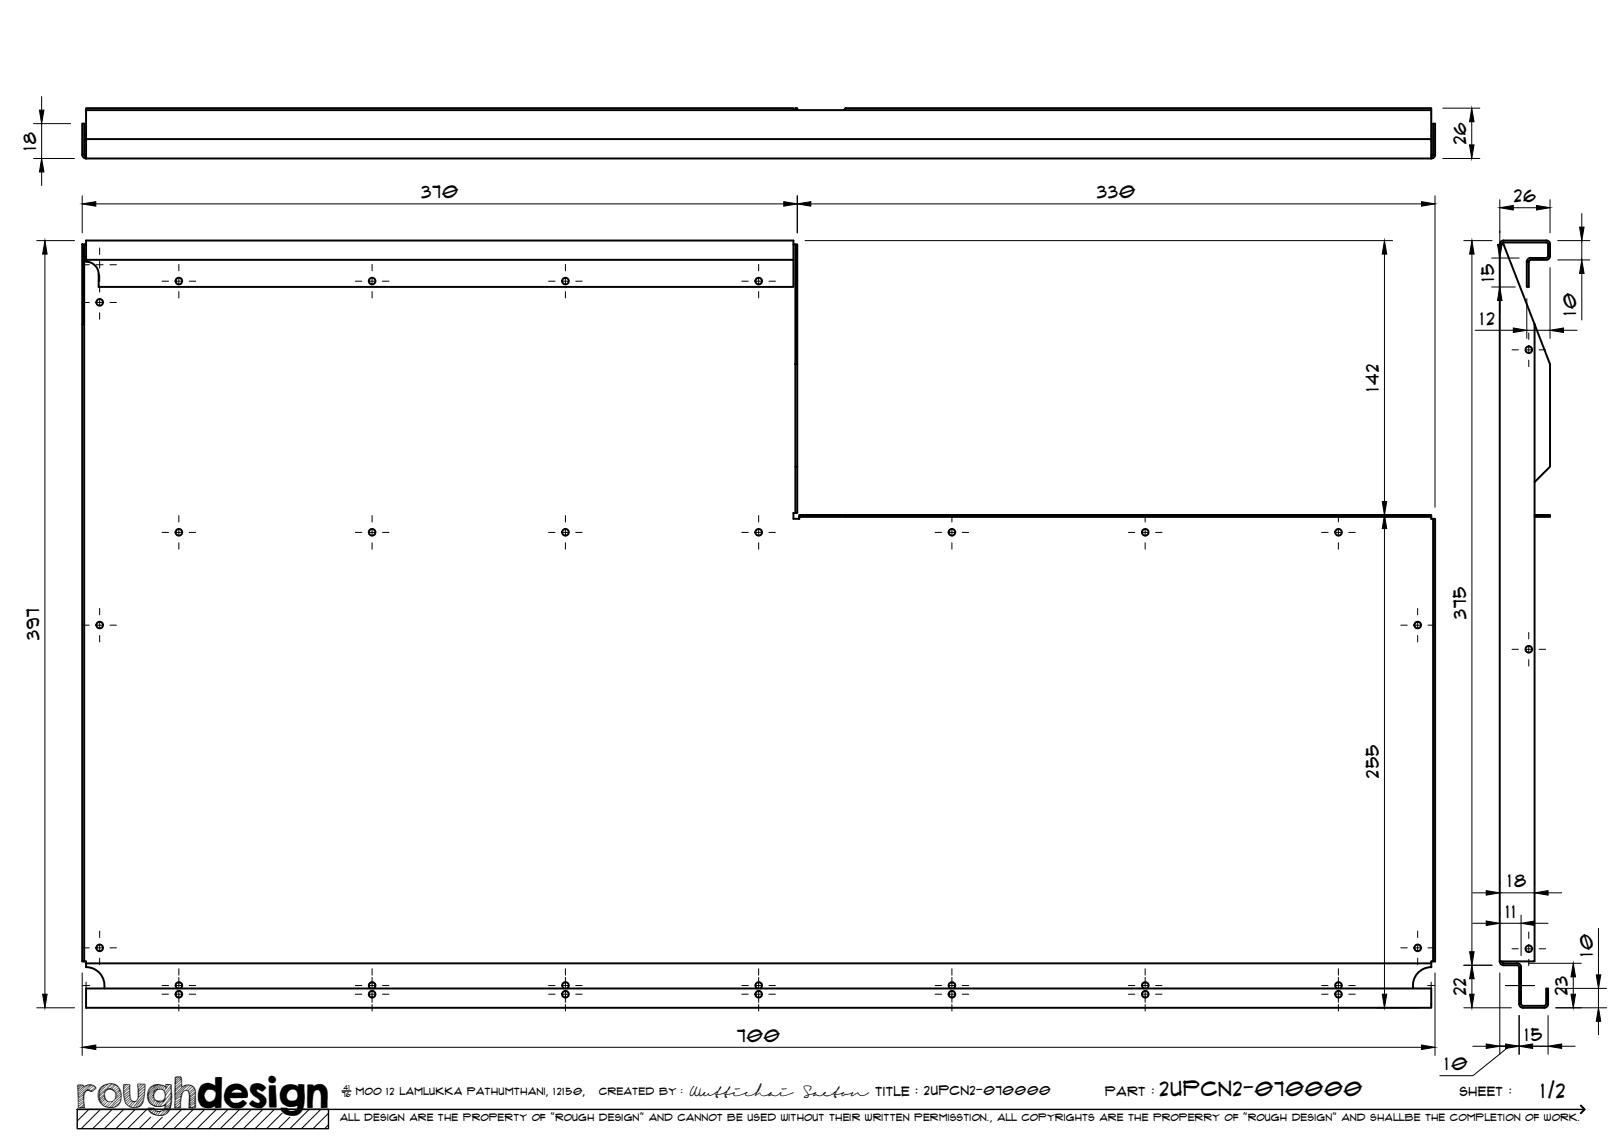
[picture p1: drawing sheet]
<svg xmlns="http://www.w3.org/2000/svg" width="420mm" height="297mm" viewBox="0 0 420 297" stroke-linecap="round" stroke-linejoin="round" font-family="sans-serif">
<!-- layer: Visible -->
<g fill="none" stroke="#000" stroke-width=".51">
<path d="M22.3 28.5v-.5h183v.5M22.3 36v5M22.3 28.5h348v7.5M22.3 28.5v7.5M22.3 36h348M205.8 28.5v-.5h.5v.5M218.3 28.5l.5-.5h151.5v.5M370.3 36v5M21.3 40a1.01 1.01 0 0 0 1 1M21.3 40v-8h.5v8M21.8 40l.2 .4 .3 .1M22.3 41h348"/>
<path d="M370.8 40v-8h.5v8M370.8 40l-.2 .4-.3 .1M371.3 40a1.01 1.01 0 0 1-1 1M21.3 63.2h.5v20.7h-.5zM21.8 63.2h.5M22.3 63.2v-1h183v12h-179.8v-3.2a3.2 3.2 0 0 0-3.2-3.3v-.5h183M22.3 63.2v4M205.3 63.2h.5M205.8 63.2h.5v31h-.5zM395 67.7v6.5h.5v-6.5M395 67.7h.5M400.5 63.2v3"/>
<path d="M400.5 63.2l-.2-.4-.3-.1h-11l-.4 .3-.1 .2M400.5 66.2l-.2 .5h-.3h-4a.97 .97 0 0 0-1 1M401 63.2v3a1.01 1.01 0 0 1-1 1h-4l-.4 .3-.1 .2M401 63.2a1.01 1.01 0 0 0-1-1h-11a.97 .97 0 0 0-1 1M21.3 83.9v164.9h.5M21.8 83.9v164.9M205.8 94.2v38.5M206.3 94.2v26.5M397 83.9v164.9h-9M205.8 132.7h-.5v1.5h1.5v-.5M205.8 120.7h.5v12h-.5M206.8 133.3h12v.4h-12z"/>
<path d="M218.8 133.3h151.5v.4M218.8 133.7h151.5M370.3 133.7v.5h1v114.6h-.5v-114.6M397 124.7l4-4v-26.5l-12-31h-1v185.6M397 133.3h4v.4h-4M21.8 248.8h.5v.5M22.3 249.3v.9a4.8 4.8 0 0 1 4.7 5.5M22.3 255.8h348v5h-348zM46.7 255.7a.86 .86 0 0 0 .2-1.3 .86 .86 0 0 0-1.3 0 .86 .86 0 0 0 .3 1.3M96.7 255.7a.86 .86 0 0 0 .2-1.3 .86 .86 0 0 0-1.3 0 .86 .86 0 0 0 .3 1.3M146.7 255.7a.86 .86 0 0 0 .3-1.3 .86 .86 0 0 0-1.4 0 .86 .86 0 0 0 .3 1.3M196.7 255.7a.86 .86 0 0 0 .3-1.3 .86 .86 0 0 0-1.4 0 .86 .86 0 0 0 .3 1.3"/>
<path d="M246.7 255.7a.86 .86 0 0 0 .2-1.3 .86 .86 0 0 0-1.3 0 .86 .86 0 0 0 .3 1.3M296.7 255.7a.86 .86 0 0 0 .3-1.3 .86 .86 0 0 0-1.4 0 .86 .86 0 0 0 .3 1.3M346.7 255.7a.86 .86 0 0 0 .3-1.3 .86 .86 0 0 0-1.4 0 .86 .86 0 0 0 .3 1.3M370.3 249.3v.9a4.8 4.8 0 0 0-4.7 5.5M370.8 248.8h-.5v.5h-348M388 248.7a1.01 1.01 0 0 0 1 1.1h3.5h.3l.2 .4M388.5 248.7l.5 .6 3.5-.1a1.01 1.01 0 0 1 1 1M393 250.3h.5v9.5h-.5zM393.5 259.8l.5 .5 5.8-.1 .2-.4v-4h.5v4M400.5 259.8a1.01 1.01 0 0 1-1 1h-5.5a1.01 1.01 0 0 1-1-1"/>
<circle cx="25.8" cy="78.2" r=".86"/>
<circle cx="46.3" cy="72.7" r=".86"/>
<circle cx="96.3" cy="72.7" r=".86"/>
<circle cx="146.3" cy="72.7" r=".86"/>
<circle cx="196.3" cy="72.7" r=".86"/>
<circle cx="395.5" cy="90.5" r=".86"/>
<circle cx="46.3" cy="137.7" r=".86"/>
<circle cx="96.3" cy="137.7" r=".86"/>
<circle cx="146.3" cy="137.7" r=".86"/>
<circle cx="196.3" cy="137.7" r=".86"/>
<circle cx="246.3" cy="137.7" r=".86"/>
<circle cx="296.3" cy="137.7" r=".86"/>
<circle cx="346.3" cy="137.7" r=".86"/>
<circle cx="25.8" cy="161.7" r=".86"/>
<circle cx="366.8" cy="161.7" r=".86"/>
<circle cx="395.5" cy="168" r=".86"/>
<circle cx="25.8" cy="245.3" r=".86"/>
<circle cx="46.3" cy="257.3" r=".86"/>
<circle cx="96.3" cy="257.3" r=".86"/>
<circle cx="146.3" cy="257.3" r=".86"/>
<circle cx="196.3" cy="257.3" r=".86"/>
<circle cx="246.3" cy="257.3" r=".86"/>
<circle cx="296.3" cy="257.3" r=".86"/>
<circle cx="346.3" cy="257.3" r=".86"/>
<circle cx="366.8" cy="245.3" r=".86"/>
<circle cx="395.5" cy="245.5" r=".86"/>
</g>
<!-- layer: TitleBlock -->
<path d="M20 287h65v5h-65zM20 287h390M88.5 282.3h2.3" fill="none" stroke="#000" stroke-width=".36"/>
<path d="M409 286.1l1 .9-1 1" fill="none" stroke="#000" stroke-width=".51"/>
<g fill="none" stroke="#000" stroke-width=".26">
<path d="M23 287l-3 3.1M26 287l-5 5M29 287l-5 5M32 287l-5 5M35 287l-5 5M38 287l-5 5M39 289.1l-3 2.9M42 289.1l-3 2.9M47 287l-5 5M50 287l-5 5M53 287l-5 5M56 287l-5 5"/>
<path d="M59 287l-5 5M62 287l-5 5M65 287l-5 5M68 287l-5 5M71 287l-5 5M73 288l-4 4M75 289.1l-3 2.9M80 287l-5 5M83 287l-5 5M85 288l-4 4M85 291l-1 1"/>
</g>
<!-- layer: Smart Centers -->
<g fill="none" stroke="#000" stroke-width=".26">
<path d="M21.4 78.3h1.7M21.4 68.5h1.7M24.9 78.3h1.8M24.9 68.5h1.8M25.8 64.2v1.6M25.8 67.6v1.8M25.8 71.2v1.7M25.8 73.9v1.7M25.8 77.4v1.7M28.4 78.3h1.7M28.4 68.5h1.7M41.9 72.8h1.7"/>
<path d="M45.4 72.8h1.8M46.3 68.4v1.7M46.3 71.9v1.7M46.3 75.4v1.7M49 72.8h1.6M91.9 72.8h1.7M95.4 72.8h1.8M96.3 68.4v1.7M96.3 71.9v1.7M96.3 75.4v1.7M99 72.8h1.6M141.9 72.8h1.7"/>
<path d="M145.4 72.8h1.8M146.3 68.4v1.7M146.3 71.9v1.7M146.3 75.4v1.7M148.9 72.8h1.7M191.9 72.8h1.7M195.4 72.8h1.8M196.3 68.4v1.7M196.3 71.9v1.7M196.3 75.4v1.7M198.9 72.8h1.7M25.8 80.9v1.7"/>
<path d="M391.2 90.5h1.6M394.6 90.5h1.8M395.5 86.2v1.6M395.5 89.6v1.8M395.5 93.2v1.7M398.2 90.5h1.7M41.9 137.8h1.7M45.4 137.8h1.8M46.3 133.4v1.7M46.3 136.9v1.7M49 137.8h1.6M91.9 137.8h1.7"/>
<path d="M95.4 137.8h1.8M96.3 133.4v1.7M96.3 136.9v1.7M99 137.8h1.6M141.9 137.8h1.7M145.4 137.8h1.8M146.3 133.4v1.7M146.3 136.9v1.7M148.9 137.8h1.7M191.9 137.8h1.7M195.4 137.8h1.8M196.3 133.4v1.7"/>
<path d="M196.3 136.9v1.7M198.9 137.8h1.7M241.9 137.8h1.7M245.4 137.8h1.8M246.3 133.4v1.7M246.3 136.9v1.7M248.9 137.8h1.7M291.9 137.8h1.7M295.4 137.8h1.8M296.3 133.4v1.7M296.3 136.9v1.7M299 137.8h1.6"/>
<path d="M341.9 137.8h1.7M345.4 137.8h1.8M346.3 133.4v1.7M346.3 136.9v1.7M349 137.8h1.6M25.8 157.4v1.7M46.3 140.4v1.7M96.3 140.4v1.7M146.3 140.4v1.7M196.3 140.4v1.7M246.3 140.4v1.7M296.3 140.4v1.7"/>
<path d="M346.3 140.4v1.7M366.8 157.4v1.7M21.4 161.8h1.7M24.9 161.8h1.8M25.8 160.9v1.8M25.8 164.4v1.7M28.4 161.8h1.7M362.4 161.8h1.7M365.9 161.8h1.8M366.8 160.9v1.8M366.8 164.4v1.7M369.4 161.8h1.7"/>
<path d="M391.2 168h1.6M394.6 168h1.8M395.5 163.6v1.7M395.5 167.1v1.8M395.5 170.7v1.6M398.2 168h1.7M21.4 255h1.8M21.4 245.2h1.7M22.3 254.1v1.8M24.9 245.2h1.8M25.8 240.9v1.7M25.8 244.4v1.7"/>
<path d="M25.8 247.9v1.7M28.4 245.2h1.7M41.9 255h1.7M41.9 257.2h1.7M45.4 255h1.8M45.4 257.2h1.8M46.3 250.6v1.7M46.3 252.9v3M46.3 256.4v2.9M46.3 259.9v1.7M49 255h1.6M49 257.2h1.6"/>
<path d="M91.9 255h1.7M91.9 257.2h1.7M95.4 255h1.8M95.4 257.2h1.8M96.3 250.6v1.7M96.3 252.9v3M96.3 256.4v2.9M96.3 259.9v1.7M99 255h1.6M99 257.2h1.6M141.9 255h1.7M141.9 257.2h1.7"/>
<path d="M145.4 255h1.8M145.4 257.2h1.8M146.3 250.6v1.7M146.3 252.9v3M146.3 256.4v2.9M146.3 259.9v1.7M148.9 255h1.7M148.9 257.2h1.7M191.9 255h1.7M191.9 257.2h1.7M195.4 255h1.8M195.4 257.2h1.8"/>
<path d="M196.3 250.6v1.7M196.3 252.9v3M196.3 256.4v2.9M196.3 259.9v1.7M198.9 255h1.7M198.9 257.2h1.7M241.9 255h1.7M241.9 257.2h1.7M245.4 255h1.8M245.4 257.2h1.8M246.3 250.6v1.7M246.3 252.9v3"/>
<path d="M246.3 256.4v2.9M246.3 259.9v1.7M248.9 255h1.7M248.9 257.2h1.7M291.9 255h1.7M291.9 257.2h1.7M295.4 255h1.8M295.4 257.2h1.8M296.3 250.6v1.7M296.3 252.9v3M296.3 256.4v2.9M296.3 259.9v1.7"/>
<path d="M299 255h1.6M299 257.2h1.6M341.9 255h1.7M341.9 257.2h1.7M345.4 255h1.8M345.4 257.2h1.8M346.3 250.6v1.7M346.3 252.9v3M346.3 256.4v2.9M346.3 259.9v1.7M349 255h1.6M349 257.2h1.6"/>
<path d="M362.4 245.2h1.7M365.9 245.2h1.8M366.8 240.9v1.7M366.8 244.4v1.7M366.8 247.9v1.7M369.4 255h1.8M369.4 245.2h1.7M370.3 254.1v1.8M389.5 255h7.5zM389.5 255h7.5M391.2 245.5h1.6M394.6 245.5h1.8"/>
<path d="M395.5 241.2v1.6M395.5 244.6v1.8M395.5 248.2v1.7M398.2 245.5h1.7"/>
</g>
<!-- layer: FD_Dimensions -->
<g fill="none" stroke="#000" stroke-width=".26">
<path d="M8.7 32h9.6M10.8 25v3.5M10.8 32v9M373.3 28h9.6M380.8 31.5v6M8.7 41h10.6M10.8 44.5v3.5M21.3 50.7v9.5M24.8 52.8h178M206.3 50.7v9.5M209.8 52.8h158M371.3 50.7v80.6"/>
<path d="M373.3 41h9.6M388 51.7v11.6M391.5 53.7h6M401 51.7v8.5M409.2 55.3v3.5M9.5 62.3h9.8M11.6 65.8v191.4M208.3 62.3h152M358.2 65.8v64M378.7 62.3h7.3M380.8 65.8v180.5M385.9 66.8h7.1"/>
<path d="M385.9 74.3h6.1M388 66.8v7.5M388 77.8v3.5M395 77.3v10.3M401 69.3v18.3M403 62.3h8.3M403 67.3h8.3M409.2 62.3v5M409.2 70.8v12M381.7 85.5h9.8M395 85.5h6M404.5 85.5h3.5"/>
<path d="M358.2 136.8v120.4M360.3 133.3h.9M381 238.9h3.5M381 231h3.5M388 228v.9M388 235.9v.9M388 238.9h5.5M388 231h9M393.5 236.8v10.5M397 238.9h3.5M397 228v.9M400.5 231h3.5"/>
<path d="M21.3 251.7v21.4M371.3 251.7v21.4M378.7 249.8h7.3M380.8 253.2v4M388 251.7v21.1M395.5 249.2h13.6M403.5 255.7h12.2M407 252.8v4.4M413.6 240.2v12.1M413.6 255.7v5.1M9.5 260.8h9.8M24.8 271h343"/>
<path d="M356.1 260.8h11.2M378.7 260.8h12.3M381 270.7h3.5M386 270.7h3.5M390.5 270.7l-9.4 7.6h-8.6M393 270.7h-5h5M393 262.7v10.1M393 270.7h7.5M400.5 262.7v10.1M402.5 260.8h13.2M404 270.7h3.5M413.6 264.3v3.4"/>
</g>
<g fill="#000" stroke="#000" stroke-width=".26">
<path d="M10.2 28.5h1.2l-.6 3.5zM380.2 37.5h1.2l-.6 3.5zM380.8 28l.6 3.5h-1.2zM10.8 41l.6 3.5h-1.2zM21.3 52.8l3.5-.6v1.1zM202.8 52.2l3.5 .6-3.5 .5zM206.3 52.8l3.5-.6v1.1zM367.8 52.2l3.5 .6-3.5 .5zM388 53.7l3.5-.5v1.1zM397.5 53.2l3.5 .5-3.5 .6zM408.7 58.8h1.1l-.6 3.5zM11.6 62.3l.6 3.5h-1.2z"/>
<path d="M358.2 62.3l.6 3.5h-1.2zM380.8 62.3l.6 3.5h-1.2zM387.4 63.3h1.2l-.6 3.5zM388 74.3l.6 3.5h-1.2zM409.2 67.3l.6 3.5h-1.1zM391.5 84.9l3.5 .6-3.5 .5zM401 85.5l3.5-.6v1.1zM357.6 129.8h1.2l-.6 3.5zM358.2 133.3l.6 3.5h-1.2zM384.5 238.3l3.5 .6-3.5 .6zM384.5 230.4l3.5 .6-3.5 .6zM393.5 238.9l3.5-.6v1.2z"/>
<path d="M397 231l3.5-.6v1.2zM11 257.2h1.2l-.6 3.6zM357.6 257.2h1.2l-.6 3.6zM380.2 257.2h1.2l-.6 3.6zM380.8 249.8l.6 3.4h-1.2zM380.2 246.3h1.2l-.6 3.5zM406.4 257.2h1.2l-.6 3.6zM407 249.2l.6 3.6h-1.2zM413 252.3h1.1l-.5 3.4zM21.3 271l3.5-.6v1.2zM367.8 270.4l3.5 .6-3.5 .6zM384.5 270.1l3.5 .6-3.5 .6z"/>
<path d="M389.5 270.1l3.5 .6-3.5 .6zM393 270.7l3.5-.6v1.2zM400.5 270.7l3.5-.6v1.2zM413.6 260.8l.5 3.5h-1.1z"/>
</g>
<text font-size="9.7" x="19.9" y="286.8">roughdesign</text>
<g font-size="5.3">
<text x="300.1" y="283.6">2UPCN2-070000</text>
<text x="398.7" y="284">1/2</text>
</g>
<g font-size="4.6">
<text x="9.3" y="38.8" transform="rotate(-90 9.3 38.8)">18</text>
<text x="379.3" y="37.3" transform="rotate(-90 379.3 37.3)">26</text>
<text x="109" y="51.3">370</text>
<text x="283.9" y="51.3">330</text>
<text x="391.7" y="52.3">26</text>
<text x="386.6" y="72.7" transform="rotate(-90 386.6 72.7)">15</text>
<text x="383.1" y="84">12</text>
<text x="407.8" y="81.4" transform="rotate(-90 407.8 81.4)">10</text>
<text x="356.7" y="101.2" transform="rotate(-90 356.7 101.2)">142</text>
<text x="379.3" y="160.1" transform="rotate(-90 379.3 160.1)">375</text>
<text x="10.1" y="165.6" transform="rotate(-90 10.1 165.6)">397</text>
<text x="356.7" y="201.2" transform="rotate(-90 356.7 201.2)">255</text>
<text x="390.2" y="229.6">18</text>
<text x="389.7" y="237.5">11</text>
<text x="412.1" y="247.4" transform="rotate(-90 412.1 247.4)">10</text>
<text x="379.3" y="257.5" transform="rotate(-90 379.3 257.5)">22</text>
<text x="405.5" y="257.5" transform="rotate(-90 405.5 257.5)">23</text>
<text x="190.7" y="269.5">700</text>
<text x="394.5" y="269.2">15</text>
<text x="373.9" y="276.9">10</text>
</g>
<g font-size="3.4">
<text x="178.3" y="283.5">Wuttichai</text>
<text x="208.1" y="283.5">Saeton title : 2UPCN2-070000</text>
</g>
<g font-size="3.3">
<text x="286" y="283.5">Part :</text>
<text x="377.7" y="283.5">sheet :</text>
</g>
<g font-size="2.7">
<text x="92.1" y="283.3">moo 12 Lamlukka pathumthani, 12150,</text>
<text x="155" y="283.3">created by :</text>
</g>
<text font-size="2.6" x="88" y="290.1">all design are the property of &quot;rough design&quot; and cannot be used without their written permisstion., all copyrights are the properry of &quot;rough design&quot; and shallbe the completion of work.</text>
<g font-size="1.9">
<text x="88.5" y="283.9">76</text>
<text x="88.9" y="282.1">41</text>
</g>
</svg>
